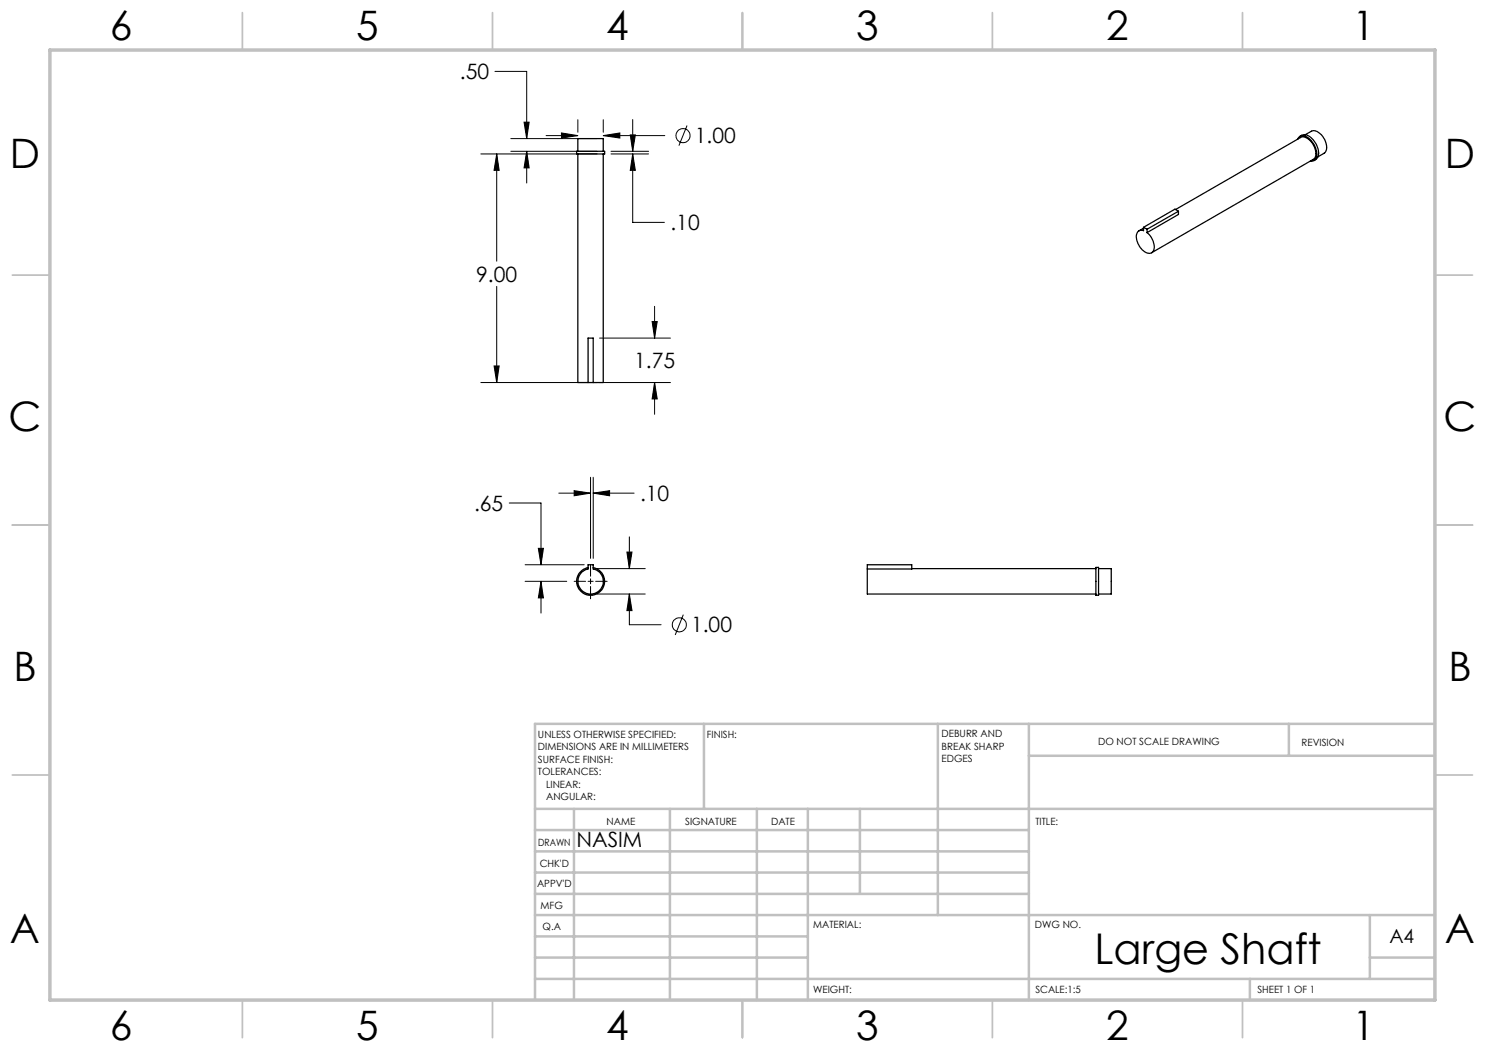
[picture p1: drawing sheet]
<svg xmlns="http://www.w3.org/2000/svg" width="297mm" height="210mm" viewBox="0 0 297 210" stroke-linecap="round" stroke-linejoin="round" font-family="sans-serif">
<g fill="none" stroke="#000" stroke-width=".2">
<path d="M99 14.3h6.3v13.4M96.2 30.8h23.2M99.3 30.8l.5 3.3h-1zM99.3 30.8v21.4M102.2 27.7h17.2M102.2 30.3h17.2M104.8 24.4h1l-.5 3.3zM105.3 30.3l.5 3.3h-1zM105.3 30.3v6.3M109.2 27.1h6.4M112.3 26.6l3.3 .5-3.3 .5zM115.6 23.9v2.5"/>
<path d="M120.6 27.1l3.4-.5v1zM120.6 23.9v2.5M120.6 27.1h12.4M122.2 30.3h7.5M122.2 30.8h7.5M126 27h1.1l-.6 3.3zM126.5 30.8l.6 3.3h-1.1zM126.5 30.8v13.7h6.4M126.5 23.9v6.4M137.4 25.1l-1.6 4M99.3 57.3v19.2M96.2 76.5h23.2"/>
<path d="M98.8 73.2h1l-.5 3.3zM119.9 76.5h14.2M119.9 67.6h14.2M130.4 64.3h1l-.5 3.3zM130.9 76.5l.5 3.3h-1zM130.9 61.3v6.3M130.9 76.5v6.4M111.8 98.6h6.3M114.8 98.1l3.3 .5-3.3 .6zM118.1 95.5v16.2M118.6 98.6l3.3-.5v1.1zM118.6 95.5v16.2"/>
<path d="M118.6 98.6h8.2M101.8 100.6h6.4v12.4M105 116.3h8.3M105 113h11.8M107.7 109.7h1l-.5 3.3zM108.2 116.3l.5 3.3h-1zM108.2 116.3v6.3M114.8 116.3h2.3M117.6 116.3h1M118.1 113v2.2M118.1 115.8v1M118.1 117.3v2.5"/>
<path d="M119.1 116.3h2.3M119.4 118.8h9.6M119.4 113.7h9.6M125.4 110.4h1l-.5 3.3zM125.9 118.8l.5 3.3h-1zM125.9 118.8v6.1h6.3M125.9 107.4v6.3M136.7 122.9l-1.7 4.1"/>
<circle cx="136.6" cy="27.1" r="1.41"/>
<circle cx="135.9" cy="125" r="1.4"/>
</g>
<g fill="none" stroke="#c0c0c0" stroke-width=".35">
<path d="M48.5 2.5v7.5M98.5 2.5v7.5M148.5 2.5v7.5M198.5 2.5v7.5M248.5 2.5v7.5M2.5 55h7.5M287 55h7.5M2.5 105h7.5M287 105h7.5M2.5 155h7.5M287 155h7.5M48.5 200v7.5"/>
<path d="M98.5 200v7.5M148.5 200v7.5M198.5 200v7.5M248.5 200v7.5"/>
</g>
<g fill="none" stroke="#c0c0c0" stroke-width=".5">
<path d="M140.8 144.8v17M187.6 144.8v38.2M205.8 144.8v55.2M205.8 151.2h81.2M257.8 144.8v6.4M287 144.8h-180v55.2M107 161.8h180M107 178.8h98.8M107 174.5h98.8M107 170.3h98.8M107 166h98.8M114.8 161.8v38.2"/>
<path d="M134 161.8v38.2M151.4 161.8v38.2M161.6 161.8v38.2M172 161.8v17M107 195.8h180M107 191.5h54.6M107 187.3h54.6M107 183h180M250 195.8v4.2M274 191.5h13M274 183v12.8"/>
</g>
<path d="M10 10h277v190h-277z" fill="none" stroke="#c0c0c0" stroke-width=".7"/>
<path d="M125.9 118.8l.5 3.3h-1zM125.4 110.4h1l-.5 3.3zM107.7 109.7h1l-.5 3.3zM108.2 116.3l.5 3.3h-1zM114.8 98.1l3.3 .5-3.3 .6zM118.6 98.6l3.3-.5v1.1zM112.3 26.6l3.3 .5-3.3 .5zM120.6 27.1l3.4-.5v1zM104.8 24.4h1l-.5 3.3zM105.3 30.3l.5 3.3h-1zM126 27h1.1l-.6 3.3zM126.5 30.8l.6 3.3h-1.1zM99.3 30.8l.5 3.3h-1zM98.8 73.2h1l-.5 3.3zM130.9 76.5l.5 3.3h-1zM130.4 64.3h1l-.5 3.3z" fill="#000"/>
<g fill="none" stroke="#000" stroke-width=".25">
<path d="M115.3 30.3h5.6v.5h-5.6zM115.6 30.3v-2.6h5v2.6M115.6 30.8v45.7h2M120.6 30.8v45.7h-2M259.5 27.8a1.25 1.25 0 0 1 2.2-.2 4 4 0 0 1 1.5 4.1l-.4 .4-.7 .1M260 27.3a1.86 1.86 0 0 1 2.6 .7 3.3 3.3 0 0 1 .8 3.6l-.6 .5M261.1 26.9l1.2-.7a2.11 2.11 0 0 1 2.5 1.4 2.33 2.33 0 0 1 0 3l-1.2 .8M228.7 45.5v.6a1.12 1.12 0 0 0-1.2 .3 1.12 1.12 0 0 0-.2 1.3 3.5 3.5 0 0 0 2.6 3 1.32 1.32 0 0 0 .9-2 4 4 0 0 0-1.4-2.2M228.7 45.6l-.9 .6M228.7 45.5l.7 .4M229.4 45.9v.6M235.1 41.9l25-14.4a2.27 2.27 0 0 1 2.6 1.7 2.23 2.23 0 0 1 0 2.6l-32.4 18.7"/>
<path d="M235.7 42.3v.6l-6.3 3.6M235.7 42.3l-6.3 3.6M235.7 42.3l-.7-.5-6.3 3.7M117.6 76.5v-8.9h1v8.9M117.6 76.5h1M117.6 113h1v.8a2.53 2.53 0 0 1 1.6 3.9 2.53 2.53 0 0 1-4.2 0 2.53 2.53 0 0 1 1.6-3.9zM117.6 113.5a2.8 2.8 0 0 0-1.8 4.3 2.8 2.8 0 0 0 4.7 0 2.8 2.8 0 0 0-1.9-4.3M173.5 113.8v5h45.7M173.5 113h8.9v.8h-8.9zM182.4 113.7h36.8M219.2 113.5h.5v5.6h-.5zM219.7 113.7h2.5v5.1h-2.5"/>
</g>
<text font-size="8.5" x="218.9" y="192.7">Large Shaft</text>
<g font-size="8.1">
<text x="22" y="8">6</text>
<text x="71.2" y="8">5</text>
<text x="121.2" y="8">4</text>
<text x="171.3" y="8">3</text>
<text x="221.3" y="8">2</text>
<text x="270.5" y="8">1</text>
<text x="2" y="33.6">D</text>
<text x="289" y="33.6">D</text>
<text x="1.7" y="86.1">C</text>
<text x="288.7" y="86.1">C</text>
<text x="2.7" y="136.1">B</text>
<text x="289.7" y="136.1">B</text>
<text x="2" y="188.6">A</text>
<text x="289" y="188.6">A</text>
<text x="22" y="208">6</text>
<text x="71.2" y="208">5</text>
<text x="121.2" y="208">4</text>
<text x="171.3" y="208">3</text>
<text x="221.3" y="208">2</text>
<text x="270.5" y="208">1</text>
</g>
<g font-size="4.2">
<text x="92" y="15.9">.50</text>
<text x="138.9" y="28.7">1.00</text>
<text x="134.1" y="46.1">.10</text>
<text x="95.2" y="56.3">9.00</text>
<text x="126.8" y="73.7">1.75</text>
<text x="128" y="100.2">.10</text>
<text x="94.8" y="102.2">.65</text>
<text x="138.2" y="126.5">1.00</text>
<text x="115.3" y="169.3">NASIM</text>
</g>
<text font-size="3.9" x="277.9" y="188.5">A4</text>
<g font-size="2">
<text x="107.6" y="147.6">UNLESS OTHERWISE SPECIFIED:</text>
<text x="141.4" y="147.6">FINISH:</text>
<text x="188.3" y="147.5">DEBURR AND</text>
<text x="188.3" y="150">BREAK SHARP</text>
<text x="219.6" y="149">DO NOT SCALE DRAWING</text>
<text x="260.3" y="149.2">REVISION</text>
<text x="107.6" y="150.1">DIMENSIONS ARE IN MILLIMETERS</text>
<text x="107.6" y="152.6">SURFACE FINISH:</text>
<text x="107.6" y="155.1">TOLERANCES:</text>
<text x="188.3" y="152.5">EDGES</text>
<text x="109.2" y="157.6">LINEAR:</text>
<text x="109.2" y="160.1">ANGULAR:</text>
<text x="121.3" y="165">NAME</text>
<text x="137" y="164.9">SIGNATURE</text>
<text x="154.2" y="164.9">DATE</text>
<text x="207.1" y="164.9">TITLE:</text>
<text x="107.6" y="169.1">DRAWN</text>
<text x="107.9" y="173.3">CHK'D</text>
<text x="107.4" y="177.4">APPV'D</text>
<text x="108.1" y="181.8">MFG</text>
<text x="108.5" y="186">Q.A</text>
<text x="162.6" y="185.5">MATERIAL:</text>
<text x="207" y="185.5">DWG NO.</text>
<text x="162.6" y="198.5">WEIGHT:</text>
<text x="207.1" y="198.6">SCALE:1:5</text>
<text x="251.5" y="198.6">SHEET 1 OF 1</text>
</g>
</svg>
